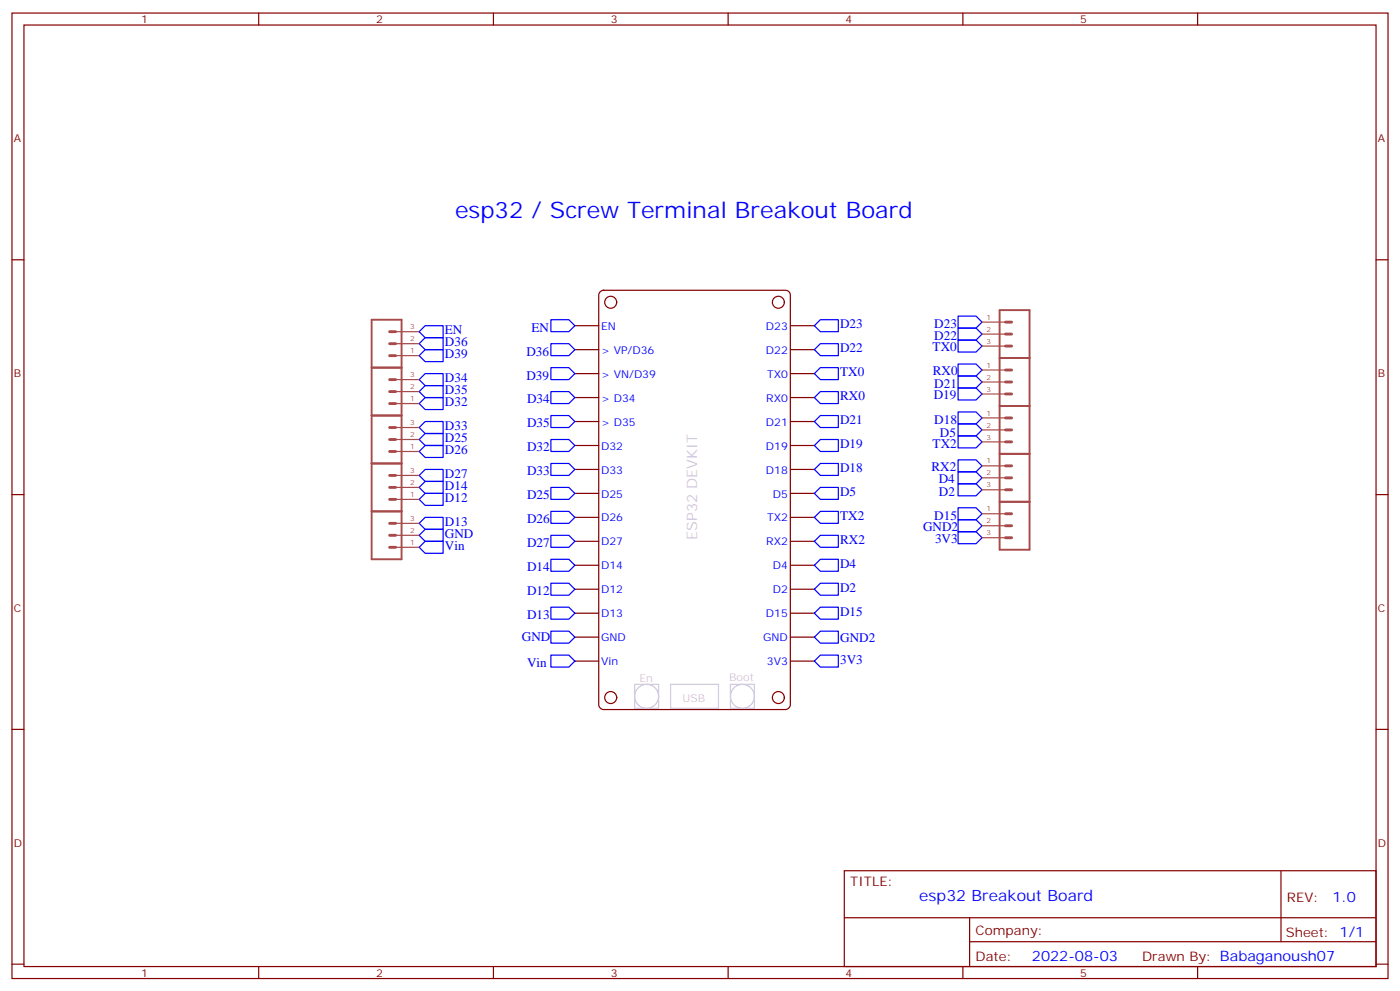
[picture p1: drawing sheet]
<svg xmlns="http://www.w3.org/2000/svg" width="412mm" height="292mm" viewBox="0 0 412 292" stroke-linecap="round" stroke-linejoin="round" font-family="sans-serif">
<g fill="none" stroke="#870000" stroke-width=".35">
<path d="M3.5 3.8h405.4v284.4h-405.4zM7.1 7.4h398.2v277.3h-398.2zM76.2 3.8v3.6M145.3 3.8v3.6M214.5 3.8v3.6M283.6 3.8v3.6M352.8 3.8v3.6M3.5 76.5h3.6M405.3 76.5h3.6M169.3 95.9h7.1M232.8 95.9h7.1M169.3 103h7.1"/>
<path d="M169.3 110h7.1M169.3 117.1h7.1M232.8 103h7.1M232.8 110h7.1M232.8 117.1h7.1M169.3 124.1h7.1M169.3 131.2h7.1M169.3 138.3h7.1M232.8 124.1h7.1M232.8 131.2h7.1M232.8 138.3h7.1M3.5 145.7h3.6"/>
<path d="M169.3 145.3h7.1M169.3 152.4h7.1M169.3 159.4h7.1M232.8 145.3h7.1M232.8 152.4h7.1M232.8 159.4h7.1M405.3 145.7h3.6M169.3 166.5h7.1M169.3 173.5h7.1M232.8 166.5h7.1M232.8 173.5h7.1M169.3 180.6h7.1"/>
<path d="M169.3 187.6h7.1M169.3 194.7h7.1M232.8 180.6h7.1M232.8 187.6h7.1M232.8 194.7h7.1M3.5 214.8h3.6M405.3 214.8h3.6M248.7 256.4h156.6v28.3h-156.6zM377.3 256.5v20.8M248.7 270.3h156.5M285.6 277.3h119.6M285.6 270.3v14.1"/>
<path d="M3.5 284h3.6M76.2 284.7v3.5M145.3 284.7v3.5M214.5 284.7v3.5M283.6 284.7v3.5M352.8 284.7v3.5M405.3 284h3.6"/>
</g>
<g fill="none" stroke="#800000" stroke-width=".35">
<path d="M176.7 86.1l1.1-.6h53.6a1.41 1.41 0 0 1 1.4 1.4v120.6a1.51 1.51 0 0 1-1.4 1.5h-53.6a1.51 1.51 0 0 1-1.4-1.5v-120.6z"/>
<circle cx="179.9" cy="89" r="1.76"/>
<circle cx="229.3" cy="89" r="1.76"/>
<circle cx="179.9" cy="205.4" r="1.76"/>
<circle cx="229.3" cy="205.4" r="1.76"/>
</g>
<g fill="none" stroke="#ccc" stroke-width=".35">
<path d="M186.9 201.6h7.1v7h-7.1zM197.5 201.6h14.1v7h-14.1zM215.2 201.6h7v7h-7z"/>
<circle cx="190.5" cy="205.1" r="3.5"/>
<circle cx="218.7" cy="205.1" r="3.5"/>
</g>
<g fill="none" stroke="#00f" stroke-width=".35">
<path d="M123.5 97.7l1.7-1.8h5.3v3.5h-5.3zM162.3 94.2h5.3l1.7 1.7-1.7 1.8h-5.3zM239.9 95.9l1.8-1.7h5.2v3.5h-5.2zM282.2 93.1h5.3l1.8 1.8-1.8 1.7h-5.3zM282.2 96.6h5.3l1.8 1.8-1.8 1.8h-5.3zM123.5 104.7l1.7-1.7h5.3v3.5h-5.3zM123.5 101.2l1.7-1.8h5.3v3.6h-5.3zM123.5 115.3l1.7-1.7h5.3v3.5h-5.3zM123.5 118.9l1.7-1.8h5.3v3.5h-5.3zM125.2 110h5.3v3.6h-5.3l-1.7-1.8zM162.3 101.2h5.3l1.7 1.8-1.7 1.7h-5.3zM162.3 108.3h5.3l1.7 1.7-1.7 1.8h-5.3z"/>
<path d="M162.3 115.3h5.3l1.7 1.8-1.7 1.8h-5.3zM239.9 103l1.8-1.8h5.2v3.5h-5.2zM239.9 110l1.8-1.7h5.2v3.5h-5.2zM239.9 117.1l1.8-1.8h5.2v3.6h-5.2zM282.2 100.2h5.3l1.8 1.7-1.8 1.8h-5.3zM282.2 107.2h5.3l1.8 1.8-1.8 1.7h-5.3zM282.2 110.7h5.3l1.8 1.8-1.8 1.8h-5.3zM282.2 114.3h5.3l1.8 1.7-1.8 1.8h-5.3zM123.5 125.9l1.7-1.8h5.3v3.6h-5.3zM123.5 129.4l1.7-1.7h5.3v3.5h-5.3zM125.2 131.2h5.3v3.5h-5.3l-1.7-1.7zM162.3 122.4h5.3l1.7 1.7-1.7 1.8h-5.3z"/>
<path d="M162.3 129.4h5.3l1.7 1.8-1.7 1.8h-5.3zM162.3 136.5h5.3l1.7 1.8-1.7 1.7h-5.3zM239.9 124.1l1.8-1.7h5.2v3.5h-5.2zM239.9 131.2l1.8-1.8h5.2v3.6h-5.2zM239.9 138.3l1.8-1.8h5.2v3.5h-5.2zM282.2 121.3h5.3l1.8 1.8-1.8 1.7h-5.3zM282.2 124.8h5.3l1.8 1.8-1.8 1.8h-5.3zM282.2 128.4h5.3l1.8 1.7-1.8 1.8h-5.3zM282.2 135.4h5.3l1.8 1.8-1.8 1.8h-5.3zM282.2 139h5.3l1.8 1.7-1.8 1.8h-5.3zM123.5 140l1.7-1.7h5.3v3.5h-5.3zM123.5 143.5l1.7-1.7h5.3v3.5h-5.3z"/>
<path d="M123.5 147.1l1.7-1.8h5.3v3.5h-5.3zM123.5 154.1l1.7-1.7h5.3v3.5h-5.3zM123.5 157.7l1.7-1.8h5.3v3.5h-5.3zM162.3 143.5h5.3l1.7 1.8-1.7 1.8h-5.3zM162.3 150.6h5.3l1.7 1.8-1.7 1.7h-5.3zM162.3 157.7h5.3l1.7 1.7-1.7 1.8h-5.3zM239.9 145.3l1.8-1.8h5.2v3.6h-5.2zM239.9 152.4l1.8-1.8h5.2v3.5h-5.2zM239.9 159.4l1.8-1.7h5.2v3.5h-5.2zM282.2 142.5h5.3l1.8 1.8-1.8 1.7h-5.3zM282.2 156.6h5.3l1.8 1.8-1.8 1.7h-5.3zM282.2 149.5h5.3l1.8 1.8-1.8 1.8h-5.3z"/>
<path d="M282.2 153.1h5.3l1.8 1.7-1.8 1.8h-5.3zM123.5 161.2l1.7-1.8h5.3v3.5h-5.3zM162.3 164.7h5.3l1.7 1.8-1.7 1.7h-5.3zM162.3 171.8h5.3l1.7 1.7-1.7 1.8h-5.3zM162.3 178.8h5.3l1.7 1.8-1.7 1.8h-5.3zM239.9 166.5l1.8-1.8h5.2v3.5h-5.2zM239.9 173.5l1.8-1.7h5.2v3.5h-5.2zM241.7 178.8h5.2v3.6h-5.2l-1.8-1.8zM162.3 185.9h5.3l1.7 1.7-1.7 1.8h-5.3zM162.3 192.9h5.3l1.7 1.8-1.7 1.8h-5.3zM239.9 194.7l1.8-1.8h5.2v3.6h-5.2zM241.7 185.9h5.2v3.5h-5.2l-1.8-1.8z"/>
</g>
<path d="M109.5 94.2h8.8v70.5h-8.8zM294.5 91.3h8.8v70.6h-8.8zM109.5 108.3h8.8M294.5 105.4h8.8M294.5 119.6h8.8M109.5 122.4h8.8M109.5 136.5h8.8M294.5 133.7h8.8M109.5 150.6h8.8M294.5 147.8h8.8" fill="none" stroke="#a64a4a" stroke-width=".56"/>
<g fill="none" stroke="#a64a4a" stroke-width=".85">
<path d="M114.8 97.7h1.7M296.2 98.4h1.8M296.2 94.9h1.8M114.8 101.2h1.7M114.8 104.7h1.7M114.8 111.8h1.7M114.8 115.3h1.7M114.8 118.9h1.7M296.2 101.9h1.8M296.2 116h1.8M296.2 112.5h1.8M296.2 109h1.8"/>
<path d="M114.8 125.9h1.7M114.8 129.4h1.7M114.8 133h1.7M296.2 130.1h1.8M296.2 126.6h1.8M296.2 123.1h1.8M296.2 137.2h1.8M114.8 140h1.7M114.8 143.5h1.7M114.8 147.1h1.7M114.8 154.1h1.7M114.8 157.7h1.7"/>
<path d="M296.2 144.3h1.8M296.2 140.7h1.8M296.2 158.4h1.8M296.2 154.8h1.8M296.2 151.3h1.8M114.8 161.2h1.7"/>
</g>
<g fill="none" stroke="#a64a4a" stroke-width=".35">
<path d="M116.5 97.7h7M289.3 94.9h6.9M289.3 98.4h6.9M116.5 104.7h7M116.5 101.2h7M116.5 118.9h7M116.5 115.3h7M116.5 111.8h7M289.3 101.9h6.9M289.3 109h6.9M289.3 112.5h6.9M289.3 116h6.9"/>
<path d="M116.5 133h7M116.5 129.4h7M116.5 125.9h7M289.3 123.1h6.9M289.3 126.6h6.9M289.3 130.1h6.9M289.3 137.2h6.9M116.5 147.1h7M116.5 143.5h7M116.5 140h7M116.5 157.7h7M116.5 154.1h7"/>
<path d="M289.3 140.7h6.9M289.3 144.3h6.9M289.3 151.3h6.9M289.3 154.8h6.9M289.3 158.4h6.9M116.5 161.2h7"/>
</g>
<text font-size="6.7" fill="#00f" x="134.1" y="64.2">esp32 / Screw Terminal Breakout Board</text>
<text font-size="4.6" fill="#00f" x="270.8" y="265.5">esp32 Breakout Board</text>
<text font-size="4.2" fill="#ccc" x="205.4" y="159" transform="rotate(-90 205.4 159)">ESP32 DEVKIT</text>
<g font-size="4.2" fill="#00f">
<text x="392.5" y="265.7">1.0</text>
<text x="304" y="283.1">2022-08-03</text>
</g>
<g font-size="3.9" fill="#00f">
<text x="131.1" y="102">D36</text>
<text x="131.1" y="98.5">EN</text>
<text x="156.6" y="97.7">EN</text>
<text x="247.5" y="96.7">D23</text>
<text x="275.2" y="96.6">D23</text>
<text x="275.2" y="100.1">D22</text>
<text x="131.1" y="105.5">D39</text>
<text x="155.1" y="104.7">D36</text>
<text x="247.5" y="103.8">D22</text>
<text x="274.7" y="103.5">TX0</text>
<text x="131.1" y="112.6">D34</text>
<text x="155.1" y="111.8">D39</text>
<text x="247.5" y="110.8">TX0</text>
<text x="274.7" y="110.6">RX0</text>
<text x="131.1" y="116.1">D35</text>
<text x="131.1" y="119.6">D32</text>
<text x="155.3" y="118.8">D34</text>
<text x="247.5" y="117.9">RX0</text>
<text x="275.1" y="117.6">D19</text>
<text x="275.2" y="114.2">D21</text>
<text x="155.3" y="125.8">D35</text>
<text x="247.5" y="124.9">D21</text>
<text x="275.2" y="124.8">D18</text>
<text x="131.1" y="126.7">D33</text>
<text x="131.1" y="130.2">D25</text>
<text x="247.5" y="132">D19</text>
<text x="276.9" y="128.6">D5</text>
<text x="131.1" y="133.7">D26</text>
<text x="155.3" y="132.9">D32</text>
<text x="274.7" y="132.1">TX2</text>
<text x="131.1" y="140.8">D27</text>
<text x="155.3" y="139.9">D33</text>
<text x="247.5" y="139">D18</text>
<text x="274.4" y="138.8">RX2</text>
<text x="276.5" y="142.3">D4</text>
<text x="131.1" y="144.3">D14</text>
<text x="131.1" y="147.9">D12</text>
<text x="155.3" y="147">D25</text>
<text x="247.5" y="146.1">D5</text>
<text x="276.6" y="145.9">D2</text>
<text x="131.1" y="154.9">D13</text>
<text x="155.3" y="154.1">D26</text>
<text x="247.5" y="153.1">TX2</text>
<text x="275.2" y="153">D15</text>
<text x="131.1" y="158.4">GND</text>
<text x="131.1" y="162">Vin</text>
<text x="155.3" y="161.1">D27</text>
<text x="247.5" y="160.2">RX2</text>
<text x="271.9" y="156.4">GND2</text>
<text x="275.4" y="159.9">3V3</text>
<text x="247.5" y="167.3">D4</text>
<text x="155.3" y="168.2">D14</text>
<text x="155.3" y="175.2">D12</text>
<text x="247.5" y="174.3">D2</text>
<text x="155.3" y="182.3">D13</text>
<text x="247.5" y="181.4">D15</text>
<text x="153.7" y="188.9">GND</text>
<text x="247.5" y="189">GND2</text>
<text x="155.3" y="196.4">Vin</text>
<text x="247.5" y="195.5">3V3</text>
</g>
<g font-size="3.9" fill="#800">
<text x="250.5" y="261">TITLE:</text>
<text x="379.1" y="265.7">REV:</text>
<text x="287.4" y="275.2">Company:</text>
<text x="378.7" y="275.8">Sheet: 1/1</text>
<text x="287.4" y="282.9">Date:</text>
<text x="336.4" y="283">Drawn By: Babaganoush07</text>
</g>
<g font-size="3.2" fill="#800">
<text x="41.6" y="6.8">1</text>
<text x="110.8" y="6.8">2</text>
<text x="179.9" y="6.8">3</text>
<text x="249.1" y="6.8">4</text>
<text x="318.2" y="6.8">5</text>
<text x="4.1" y="41.9">A</text>
<text x="405.9" y="41.9">A</text>
<text x="4.1" y="111.1">B</text>
<text x="405.9" y="111.1">B</text>
<text x="4.1" y="180.2">C</text>
<text x="405.9" y="180.2">C</text>
<text x="4.1" y="249.4">D</text>
<text x="405.9" y="249.4">D</text>
<text x="41.6" y="287.7">1</text>
<text x="110.8" y="287.7">2</text>
<text x="179.9" y="287.7">3</text>
<text x="249.1" y="287.7">4</text>
<text x="318.2" y="287.7">5</text>
</g>
<g font-size="3.2" fill="#00f">
<text x="177.1" y="97.1">EN</text>
<text x="225.6" y="97.1">D23</text>
<text x="177.1" y="104.2">&gt; VP/D36</text>
<text x="225.6" y="104.2">D22</text>
<text x="177.1" y="111.2">&gt; VN/D39</text>
<text x="226" y="111.2">TX0</text>
<text x="177.1" y="118.3">&gt; D34</text>
<text x="225.7" y="118.3">RX0</text>
<text x="177.1" y="125.4">&gt; D35</text>
<text x="225.6" y="125.4">D21</text>
<text x="177.1" y="132.4">D32</text>
<text x="225.6" y="132.4">D19</text>
<text x="177.1" y="139.5">D33</text>
<text x="225.6" y="139.5">D18</text>
<text x="177.1" y="146.5">D25</text>
<text x="227.6" y="146.5">D5</text>
<text x="177.1" y="153.6">D26</text>
<text x="226" y="153.6">TX2</text>
<text x="177.1" y="160.6">D27</text>
<text x="225.7" y="160.6">RX2</text>
<text x="177.1" y="167.7">D14</text>
<text x="227.6" y="167.7">D4</text>
<text x="177.1" y="174.7">D12</text>
<text x="227.6" y="174.7">D2</text>
<text x="177.1" y="181.8">D13</text>
<text x="225.6" y="181.8">D15</text>
<text x="177.1" y="188.9">GND</text>
<text x="224.8" y="188.9">GND</text>
<text x="177.1" y="195.9">Vin</text>
<text x="225.9" y="195.9">3V3</text>
</g>
<g font-size="3.2" fill="#ccc">
<text x="188.4" y="201">En</text>
<text x="214.8" y="200.6">Boot</text>
<text x="201.1" y="206.6">USB</text>
</g>
<g font-size="2.1" fill="#a54b4b">
<text x="290.6" y="94.2">1</text>
<text x="120.8" y="100.5">2</text>
<text x="120.8" y="97">3</text>
<text x="290.6" y="97.7">2</text>
<text x="290.6" y="101.2">3</text>
<text x="120.8" y="104">1</text>
<text x="120.8" y="111.1">3</text>
<text x="290.6" y="108.3">1</text>
<text x="290.6" y="111.8">2</text>
<text x="120.8" y="118.2">1</text>
<text x="120.8" y="114.6">2</text>
<text x="290.6" y="115.3">3</text>
<text x="120.8" y="125.2">3</text>
<text x="290.6" y="122.4">1</text>
<text x="290.6" y="125.9">2</text>
<text x="120.8" y="128.7">2</text>
<text x="290.6" y="129.4">3</text>
<text x="120.8" y="132.3">1</text>
<text x="290.6" y="136.5">1</text>
<text x="120.8" y="142.9">2</text>
<text x="120.8" y="139.3">3</text>
<text x="290.6" y="140">2</text>
<text x="290.6" y="143.6">3</text>
<text x="120.8" y="146.4">1</text>
<text x="120.8" y="153.4">3</text>
<text x="290.6" y="150.6">1</text>
<text x="290.6" y="154.1">2</text>
<text x="120.8" y="160.5">1</text>
<text x="120.8" y="157">2</text>
<text x="290.6" y="157.7">3</text>
</g>
</svg>
